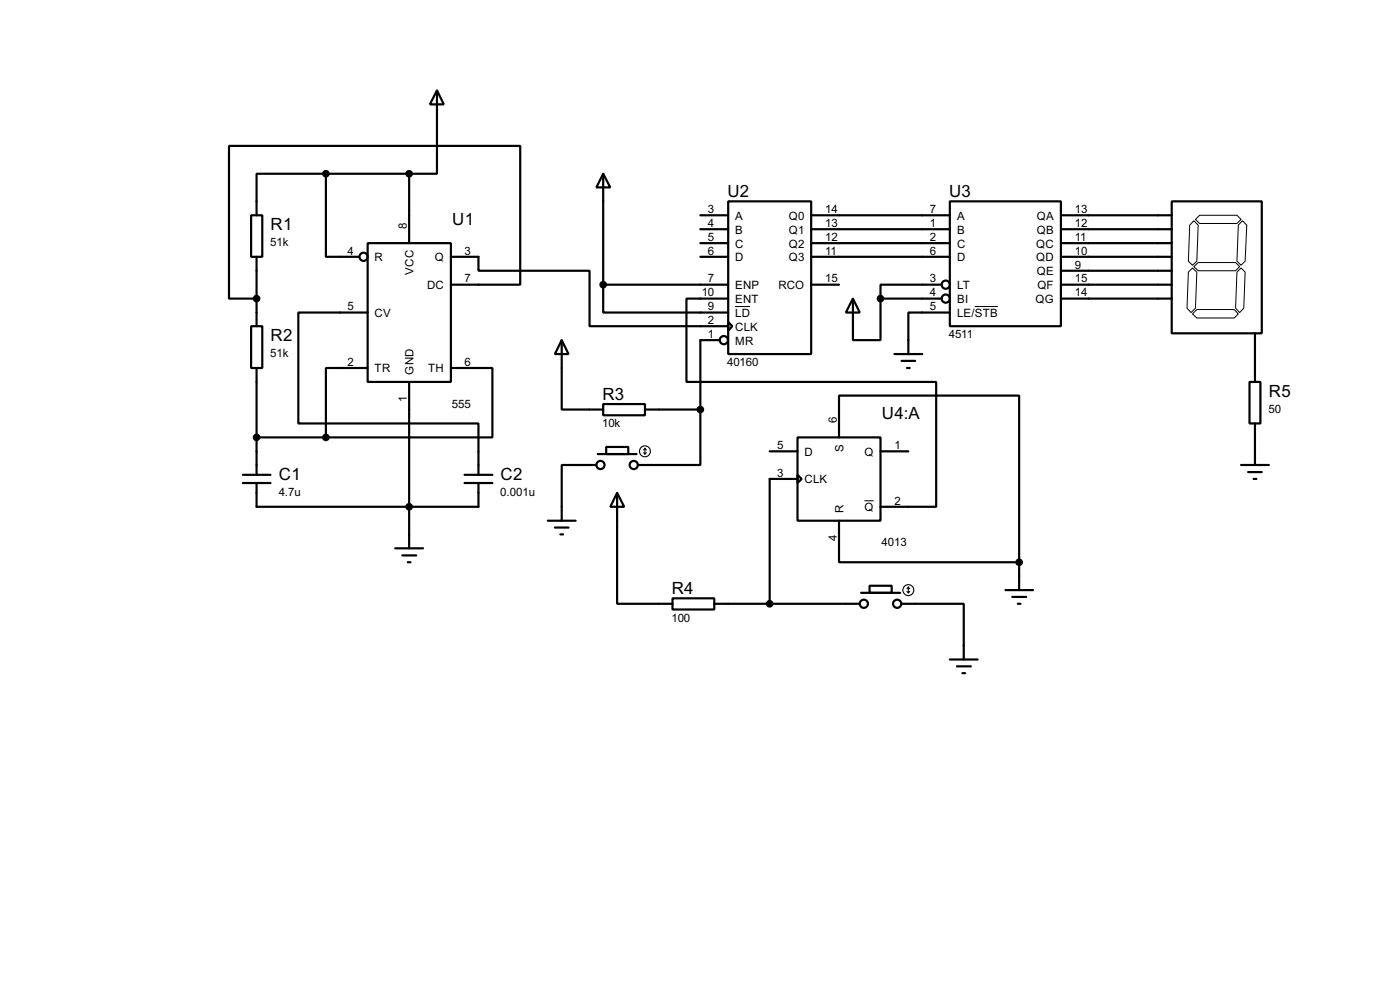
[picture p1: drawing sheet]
<svg xmlns="http://www.w3.org/2000/svg" width="256mm" height="180mm" viewBox="0 0 256 180" stroke-linecap="round" stroke-linejoin="round" font-family="sans-serif">
<g fill="none" stroke="#000" stroke-width=".4">
<path d="M80.1 16.6l1.2 2.5h-2.5zM80.1 16.6v15.2h-5.1M46 39.4h2.1v7.6h-2.1zM59.7 31.8h-12.7v7.6M59.7 31.8v15.2h6.1M59.7 31.8h15.3M75 31.8v12.7M110.5 31.8l1.3 2.5h-2.5zM110.5 31.8v20.3M128.3 39.4h5.1M133.4 36.9h15.2v27.9h-15.2zM148.6 39.4h25.4"/>
<path d="M174 36.9h20.4v22.8h-20.4zM194.4 39.4h20.3M214.7 36.9h16.5v24.1h-16.5zM46 59.7h2.1v7.7h-2.1zM47 47v12.7M67.4 44.5h15.2v25.4h-15.2zM67.4 57.2h-12.7v20.3h33v9.4M82.6 47h5.1v2.6h20.3v10.1h25.4M82.6 52.1h12.7v-25.4h-53.3v28h5M110.5 52.1v5.1h22.9M110.5 52.1h22.9M128.3 42h5.1"/>
<path d="M128.3 44.5h5.1M128.3 47h5.1M133.4 59l.8 .7-.8 .8zM133.4 54.7h-7.6v15.2h45.7v22.9h-10.2M148.6 42h25.4M148.6 44.5h25.4M148.6 47h25.4M148.6 52.1h5.1M156.3 54.7l1.2 2.5h-2.5zM156.3 54.7v7.6h5v-7.6M161.3 54.7h11.2M172.5 52.1h-11.2v2.6"/>
<path d="M174 57.2h-7.6v7.6M194.4 42h20.3M194.4 44.5h20.3M194.4 47h20.3M194.4 49.6h20.3M194.4 52.1h20.3M194.4 54.7h20.3M47 67.4v19.5M67.4 67.4h-7.7v12.7M75 69.9v30.5M82.6 67.4h7.6v12.7h-30.5M102.9 62.3l1.3 2.5h-2.5z"/>
<path d="M102.9 62.3v12.7h7.6M110.5 74h7.7v2h-7.7zM118.2 75h10.1M128.3 75v10.1h-11.4M131.9 62.3h-3.6v12.7M163.9 64.8h5.1M165.2 66.1h2.5M166.2 67.4h.5M228.9 69.9h2v7.6h-2zM229.9 61v8.9M229.9 77.5v7.6M44.5 86.9h5.1"/>
<path d="M44.5 88.4h5.1M47 88.4v4.4h40.7v-4.4M47 80.1h12.7M85.1 86.9h5.1M85.1 88.4h5.1M100.4 95.3h5.1M101.7 96.6h2.5M102.7 97.8h.5M109.3 85.1h-6.4v10.2M109.5 83.1h7.1M111.1 81.8h4v1.3h-4zM113.1 90.2l1.3 2.6h-2.6z"/>
<path d="M113.1 90.2v20.3h10.1M141 82.6h5.1M146.1 80.1h15.2v15.2h-15.2zM146.1 86.9l.8 .8-.8 .7zM146.1 87.7h-5.1v22.8M153.7 80.1v-7.7h33v30.5M153.7 95.3v7.6h33M161.3 82.6h5.1M227.4 85.1h5.1M228.7 86.4h2.5M229.7 87.7h.5M72.4 100.4h5.1"/>
<path d="M73.7 101.7h2.6M74.7 102.9h.5M123.2 109.5h7.7v2.1h-7.7zM130.9 110.5h26.6M157.8 108.5h7.1M159.3 107.2h4.1v1.3h-4.1zM165.2 110.5h11.4v10.2M184.2 108h5.1M185.5 109.3h2.5M186.5 110.5h.5M186.7 102.9v5.1M174 120.7h5.1"/>
<path d="M175.3 122h2.6M176.3 123.2h.5"/>
<circle cx="66.6" cy="47" r=".75"/>
<circle cx="173.2" cy="54.7" r=".75"/>
<circle cx="173.2" cy="52.1" r=".75"/>
<circle cx="132.6" cy="62.3" r=".75"/>
<circle cx="110" cy="85.1" r=".75"/>
<circle cx="116.1" cy="85.1" r=".75"/>
<circle cx="158.2" cy="110.5" r=".75"/>
<circle cx="164.3" cy="110.5" r=".75"/>
</g>
<path d="M134.7 56.1h2.7M178.6 56.1h4.2M217.7 49.8l.8-.7 .8 .7-.3 6.6-.8 .8-.7-.8zM218.5 57.5l.8-.8h6.8l.8 .8-.8 .7h-6.8zM218.7 48.8l.8-.7h6.9l.7 .7-.7 .8h-6.9zM218.7 40.4l.8 .8-.2 6.6-.8 .8-.8-.8 .3-6.6zM219 40.2l.8-.8h6.8l.8 .8-.8 .7h-6.8zM226.6 49.8l.8-.7 .7 .7-.2 6.6-.8 .8-.7-.8zM227.6 40.4l.8 .8-.3 6.6-.7 .8-.8-.8 .3-6.6zM158.4 91.7h1.7" fill="none" stroke="#000" stroke-width=".18"/>
<g fill="#000" stroke="#000" stroke-width=".4">
<circle cx="59.7" cy="31.8" r=".5"/>
<circle cx="74.9" cy="31.8" r=".5"/>
<circle cx="47" cy="54.7" r=".5"/>
<circle cx="110.5" cy="52.1" r=".5"/>
<circle cx="161.3" cy="54.7" r=".5"/>
<circle cx="128.3" cy="75" r=".5"/>
<circle cx="47" cy="80.1" r=".5"/>
<circle cx="59.7" cy="80.1" r=".5"/>
<circle cx="74.9" cy="92.8" r=".5"/>
<circle cx="141" cy="110.5" r=".5"/>
<circle cx="186.7" cy="102.9" r=".5"/>
</g>
<g fill="none" stroke="#000" stroke-width=".2">
<path d="M117.9 82.9l.3 .2M118.2 82.1v1M118.2 82.1l-.3 .3M118.2 82.1l.2 .3M118.4 82.9l-.2 .2M166.2 108.3l.2 .2M166.4 107.5v1M166.4 107.5l-.2 .3M166.4 107.5l.3 .3M166.7 108.3l-.3 .2"/>
<circle cx="118.1" cy="82.6" r="1"/>
<circle cx="166.4" cy="108" r="1"/>
</g>
<g font-size="3.5">
<text x="82.9" y="41.2">U1</text>
<text x="133.3" y="36">U2</text>
<text x="173.9" y="36">U3</text>
<text x="49.6" y="42.1">R1</text>
<text x="49.6" y="62.4">R2</text>
<text x="110.4" y="73.2">R3</text>
<text x="161.6" y="76.7">U4:A</text>
<text x="232.5" y="72.6">R5</text>
<text x="51.1" y="87.8">C1</text>
<text x="91.7" y="87.8">C2</text>
<text x="123.1" y="108.7">R4</text>
</g>
<g font-size="2.4">
<text x="74.6" y="42" transform="rotate(-90 74.6 42)">8</text>
<text x="129.7" y="39">3</text>
<text x="129.7" y="41.6">4</text>
<text x="134.7" y="40.2">A</text>
<text x="144.5" y="40.2">Q0</text>
<text x="151.2" y="39">14</text>
<text x="151.2" y="41.6">13</text>
<text x="170.4" y="39">7</text>
<text x="170.4" y="41.6">1</text>
<text x="175.3" y="40.2">A</text>
<text x="189.9" y="40.2">QA</text>
<text x="196.9" y="39">13</text>
<text x="196.9" y="41.6">12</text>
<text x="49.5" y="45">51k</text>
<text x="63.7" y="46.6">4</text>
<text x="68.6" y="47.8">R</text>
<text x="79.6" y="47.8">Q</text>
<text x="85.1" y="46.6">3</text>
<text x="129.7" y="44.1">5</text>
<text x="129.7" y="46.6">6</text>
<text x="134.7" y="42.7">B</text>
<text x="134.7" y="45.3">C</text>
<text x="134.7" y="47.8">D</text>
<text x="144.5" y="42.7">Q1</text>
<text x="144.5" y="45.3">Q2</text>
<text x="144.5" y="47.8">Q3</text>
<text x="151.2" y="44.1">12</text>
<text x="151.2" y="46.6">11</text>
<text x="170.4" y="44.1">2</text>
<text x="170.4" y="46.6">6</text>
<text x="175.3" y="42.7">B</text>
<text x="175.3" y="45.3">C</text>
<text x="175.3" y="47.8">D</text>
<text x="189.8" y="45.3">QC</text>
<text x="189.8" y="47.8">QD</text>
<text x="189.9" y="42.7">QB</text>
<text x="196.9" y="44.1">11</text>
<text x="196.9" y="46.6">10</text>
<text x="75.8" y="50.3" transform="rotate(-90 75.8 50.3)">VCC</text>
<text x="78.2" y="52.9">DC</text>
<text x="85.1" y="51.7">7</text>
<text x="129.7" y="51.7">7</text>
<text x="134.7" y="52.9">ENP</text>
<text x="142.6" y="52.9">RCO</text>
<text x="151.2" y="51.7">15</text>
<text x="170.4" y="51.7">3</text>
<text x="175.3" y="52.9">LT</text>
<text x="189.9" y="50.4">QE</text>
<text x="190" y="52.9">QF</text>
<text x="196.9" y="49.2">9</text>
<text x="196.9" y="51.7">15</text>
<text x="63.7" y="56.8">5</text>
<text x="68.6" y="58">CV</text>
<text x="128.6" y="54.3">10</text>
<text x="129.7" y="56.8">9</text>
<text x="129.7" y="59.3">2</text>
<text x="134.7" y="55.4">ENT</text>
<text x="134.7" y="58">LD</text>
<text x="170.4" y="54.3">4</text>
<text x="170.4" y="56.8">5</text>
<text x="175.3" y="55.4">BI</text>
<text x="175.3" y="58">LE/STB</text>
<text x="189.7" y="55.4">QG</text>
<text x="196.9" y="54.3">14</text>
<text x="49.5" y="65.4">51k</text>
<text x="129.7" y="61.9">1</text>
<text x="134.7" y="60.5">CLK</text>
<text x="134.7" y="63.1">MR</text>
<text x="173.8" y="61.9">4511</text>
<text x="63.7" y="67">2</text>
<text x="68.6" y="68.1">TR</text>
<text x="75.8" y="68.6" transform="rotate(-90 75.8 68.6)">GND</text>
<text x="78.4" y="68.1">TH</text>
<text x="85.1" y="67">6</text>
<text x="133.2" y="67">40160</text>
<text x="74.6" y="73.6" transform="rotate(-90 74.6 73.6)">1</text>
<text x="82.8" y="74.6">555</text>
<text x="153.3" y="77.5" transform="rotate(-90 153.3 77.5)">6</text>
<text x="232.4" y="75.5">50</text>
<text x="110.3" y="78.2">10k</text>
<text x="142.4" y="82.2">5</text>
<text x="147.4" y="83.4">D</text>
<text x="154.5" y="82.7" transform="rotate(-90 154.5 82.7)">S</text>
<text x="158.4" y="83.4">Q</text>
<text x="163.9" y="82.2">1</text>
<text x="142.4" y="87.3">3</text>
<text x="147.4" y="88.5">CLK</text>
<text x="51.1" y="90.8">4.7u</text>
<text x="91.7" y="90.8">0.001u</text>
<text x="154.5" y="94" transform="rotate(-90 154.5 94)">R</text>
<text x="158.4" y="93.6">Q</text>
<text x="163.9" y="92.4">2</text>
<text x="153.3" y="99" transform="rotate(-90 153.3 99)">4</text>
<text x="161.5" y="100">4013</text>
<text x="123" y="113.8">100</text>
</g>
</svg>
